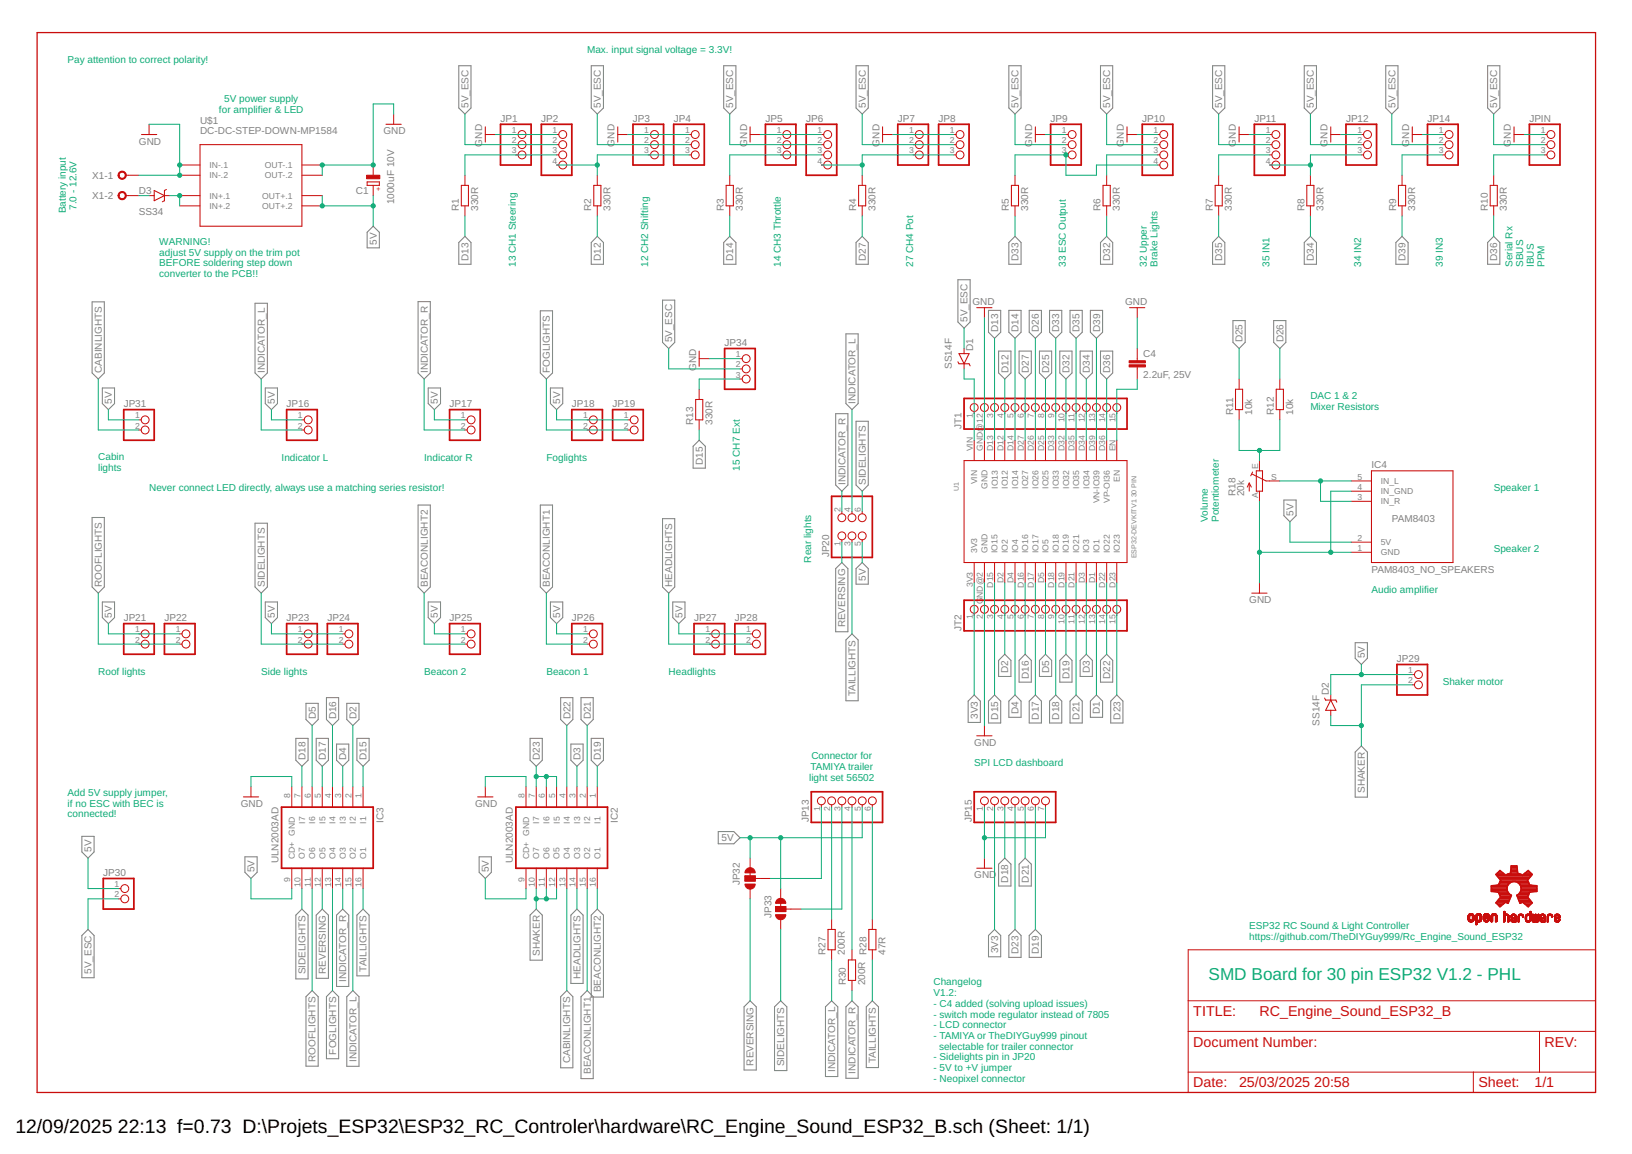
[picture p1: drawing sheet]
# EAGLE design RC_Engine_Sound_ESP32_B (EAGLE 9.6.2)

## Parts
C1  1000uF 10V  CPOL-EUUD-10X10  [UD-10X10_NICHICON]
C4  2.2uF, 25V  C-EUC1206  [C1206]
D1  SS14F  MBRA140  [SMA-DIODE]
D2  SS14F  MBRA140  [SMA-DIODE]
D3  SS34  MBRA140  [SMA-DIODE]
IC2  ULN2003AD  [SO16]
IC3  ULN2003AD  [SO16]
IC4  PAM8403_NO_SPEAKERS  [PAM8403_NO_SPEAKERS]
JP1  PINHD-1X3  [1X03]
JP2  00_CUSTOM_PINHEAD_PINHD-1X4  [00_CUSTOM_PINHEAD_1X04]
JP3  PINHD-1X3  [1X03]
JP4  PINHD-1X3  [1X03]
JP5  PINHD-1X3  [1X03]
JP6  00_CUSTOM_PINHEAD_PINHD-1X4  [00_CUSTOM_PINHEAD_1X04]
JP7  PINHD-1X3  [1X03]
JP8  PINHD-1X3  [1X03]
JP9  PINHD-1X3  [1X03]
JP10  00_CUSTOM_PINHEAD_PINHD-1X4  [00_CUSTOM_PINHEAD_1X04]
JP11  00_CUSTOM_PINHEAD_PINHD-1X4  [00_CUSTOM_PINHEAD_1X04]
JP12  PINHD-1X3  [1X03]
JP13  PINHD-1X6  [1X06]
JP14  PINHD-1X3  [1X03]
JP15  PINHD-1X7  [1X07]
JP16  PINHD-1X2  [1X02]
JP17  PINHD-1X2  [1X02]
JP18  PINHD-1X2  [1X02]
JP19  PINHD-1X2  [1X02]
JP20  PINHD-2X3  [2X03]
JP21  PINHD-1X2  [1X02]
JP22  PINHD-1X2  [1X02]
JP23  PINHD-1X2  [1X02]
JP24  PINHD-1X2  [1X02]
JP25  PINHD-1X2  [1X02]
JP26  PINHD-1X2  [1X02]
JP27  PINHD-1X2  [1X02]
JP28  PINHD-1X2  [1X02]
JP29  PINHD-1X2  [1X02]
JP30  PINHD-1X2  [1X02]
JP31  PINHD-1X2  [1X02]
JP32  JUMPER-PAD-3-2OF3_NC_BY_TRACE_LARGE  [PAD-JUMPER-3-2OF3_NC_BY_TRACE_YES_SILK_LARGE]
JP33  JUMPER-PAD-3-2OF3_NC_BY_TRACE_LARGE  [PAD-JUMPER-3-2OF3_NC_BY_TRACE_YES_SILK_LARGE]
JP34  PINHD-1X3  [1X03]
JPIN  PINHD-1X3  [1X03]
JT1  00_CUSTOM_PINHEAD_PINHD-1X15  [00_CUSTOM_PINHEAD_1X15]
JT2  00_CUSTOM_PINHEAD_PINHD-1X15  [00_CUSTOM_PINHEAD_1X15]
LOGO1  OSHW-LOGOM  [OSHW-LOGO-M]
R1  330R  R-EU_R0805  [R0805]
R2  330R  R-EU_R0805  [R0805]
R3  330R  R-EU_R0805  [R0805]
R4  330R  R-EU_R0805  [R0805]
R5  330R  R-EU_R0805  [R0805]
R6  330R  R-EU_R0805  [R0805]
R7  330R  R-EU_R0805  [R0805]
R8  330R  R-EU_R0805  [R0805]
R9  330R  R-EU_R0805  [R0805]
R10  330R  R-EU_R0805  [R0805]
R11  10k  R-EU_R0805  [R0805]
R12  10k  R-EU_R0805  [R0805]
R13  330R  R-EU_R0805  [R0805]
R18  20k  TRIM_EU-S64W  [S64W]
R27  200R  R-EU_R0805  [R0805]
R28  47R  R-EU_R0805  [R0805]
R30  200R  R-EU_R0805  [R0805]
U1  ESP32DEVKITV1  [ESP32-DEVKITV1]
U$1  DC-DC-STEP-DOWN-MP1584  [DC-DC-STEP-DOWN-MP1584]
X1  W237-02P  [W237-132]

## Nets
3V3: JP15.2 JT2.1 U1.3V3
5V: C1.+ D2.C IC2.9(CD+) IC3.9(CD+) IC4.2(5V) JP13.5 JP16.1 JP17.1 JP18.1 JP19.1 JP20.5 JP21.1 JP22.1 JP23.1 JP24.1 JP25.1 JP26.1 JP27.1 JP28.1 JP29.1 JP30.1 JP31.1 JP32.3 JP33.3 U$1.OUT+.1 U$1.OUT+.2
5V_ESC: D1.A JP1.2 JP2.2 JP3.2 JP4.2 JP5.2 JP6.2 JP7.2 JP8.2 JP9.2 JP10.2 JP11.2 JP12.2 JP14.2 JP30.2 JP34.2 JPIN.2
BEACONLIGHT1: IC2.15(O2) JP26.2
BEACONLIGHT2: IC2.16(O1) JP25.2
CABINLIGHTS: IC2.13(O4) JP31.2
D1: JT2.13 U1.D1(IO1)
D2: IC3.2(I2) JT2.4 U1.D2(IO2)
D3: IC2.3(I3) JT2.12 U1.D3(IO3)
D4: IC3.3(I3) JT2.5 U1.D4(IO4)
D5: IC3.6(I6) JT2.8 U1.D5(IO5)
D12: JT1.4 R2.1 U1.D12(IO12)
D13: JT1.3 R1.1 U1.D13(IO13)
D14: JT1.5 R3.1 U1.D14(IO14)
D15: IC3.1(I1) JT2.3 R13.1 U1.D15(IO15)
D16: IC3.4(I4) JT2.6 U1.D16(IO16)
D17: IC3.5(I5) JT2.7 U1.D17(IO17)
D18: IC3.7(I7) JP15.3 JT2.9 U1.D18(IO18)
D19: IC2.1(I1) JP15.6 JT2.10 U1.D19(IO19)
D21: IC2.2(I2) JP15.5 JT2.11 U1.D21(IO21)
D22: IC2.4(I4) JT2.14 U1.D22(IO22)
D23: IC2.5(I5) IC2.6(I6) IC2.7(I7) JP15.4 JT2.15 U1.D23(IO23)
D25: JT1.8 R11.2 U1.D25(IO25)
D26: JT1.7 R12.2 U1.D26(IO26)
D27: JT1.6 R4.1 U1.D27(IO27)
D32: JT1.10 R6.1 U1.D32(IO32)
D33: JT1.9 R5.1 U1.D33(IO33)
D34: JT1.12 R8.1 U1.D34(IO34)
D35: JT1.11 R7.1 U1.D35(IO35)
D36: JT1.14 R10.1 U1.D36(VP-OI36)
D39: JT1.13 R9.1 U1.D39(VN-IO39)
FOGLIGHTS: IC3.13(O4) JP18.2 JP19.2
GND: C1.- C4.1 IC2.8(GND) IC3.8(GND) IC4.1(GND) IC4.4(IN_GND) JP1.1 JP2.1 JP3.1 JP4.1 JP5.1 JP6.1 JP7.1 JP8.1 JP9.1 JP10.1 JP11.1 JP12.1 JP14.1 JP15.1 JP15.7 JP34.1 JPIN.1 JT1.2 JT2.2 R18.A U1.GND@1(GND) U1.GND@2(GND) U$1.IN-.1 U$1.IN-.2 U$1.OUT-.1 U$1.OUT-.2 X1.1
HEADLIGHTS: IC2.14(O3) JP27.2 JP28.2
INDICATOR_L: IC3.15(O2) JP16.2 JP20.4 R27.1
INDICATOR_R: IC3.14(O3) JP17.2 JP20.2 R30.1
N$1: IC4.3(IN_R) IC4.5(IN_L) R18.S
N$2: R11.1 R12.1 R18.E
N$3: JP1.3 JP2.3 R1.2
N$4: JP13.6 R28.2
N$5: JP2.4 JP3.3 JP4.3 R2.2
N$6: JP5.3 JP6.3 R3.2
N$7: JP6.4 JP7.3 JP8.3 R4.2
N$8: JP9.3 JP10.4 R5.2
N$9: D1.C JT1.1 U1.VIN
N$10: JP10.3 R6.2
N$11: JP11.3 R7.2
N$12: JP11.4 JP12.3 R8.2
N$13: JP13.4 R30.2
N$14: JPIN.3 R10.2
N$15: JP13.2 R27.2
N$16: JP13.1 JP32.2
N$17: C4.2 JT1.15 U1.EN
N$18: JP13.3 JP33.2
N$19: D3.C U$1.IN+.1 U$1.IN+.2
N$20: D3.A X1.2
N$21: JP14.3 R9.2
N$23: JP34.3 R13.2
REVERSING: IC3.12(O5) JP20.1 JP32.1
ROOFLIGHTS: IC3.11(O6) JP21.2 JP22.2
SHAKER: D2.A IC2.10(O7) IC2.11(O6) IC2.12(O5) JP29.2
SIDELIGHTS: IC3.10(O7) JP20.6 JP23.2 JP24.2 JP33.1
TAILLIGHTS: IC3.16(O1) JP20.3 R28.1

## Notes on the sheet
- Max. input signal voltage = 3.3V!
- Pay attention to correct polarity!
- 5V power supply
  for amplifier & LED
- Battery input
  7.0 - 12.6V
- 13 CH1 Steering | 12 CH2 Shifting | 14 CH3 Throttle | 27 CH4 Pot | 33 ESC Output
- 32 Upper
  Brake Lights
- 35 IN1 | 34 IN2 | 39 IN3
- Serial Rx
  SBUS
  IBUS
  PPM
- WARNING!!
  adjust 5V supply on the trim pot
  BEFORE soldering step down
  converter to the PCB!!
- DAC 1 & 2
  Mixer Resistors
- Indicator L | Indicator R | Foglights
- Cabin
  lights
- 15 CH7 Ext
- Never connect LED directly, always use a matching series resistor! | Speaker 1
- Volume
  Potentiometer
- Speaker 2
- Rear lights
- Audio amplifier
- Roof lights | Side lights | Beacon 2 | Beacon 1 | Headlights
- Shaker motor
- Connector for
  TAMIYA trailer
  light set 56502
- SPI LCD dashboard
- Add 5V supply jumper,
  if no ESC with BEC is
  connected!
- ESP32 RC Sound & Light Controller
  https://github.com/TheDIYGuy999/Rc_Engine_Sound_ESP32
- SMD Board for 30 pin ESP32 V1.2 - PHL
- Changelog
  V1.2:
  - C4 added (solving upload issues)
  - switch mode regulator instead of 7805
  - LCD connector
  - TAMIYA or TheDIYGuy999 pinout
    selectable for trailer connector
  - Sidelights pin in JP20
  - 5V to +V jumper
  - Neopixel connector

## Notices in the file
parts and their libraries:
SparkFun-Aesthetics: Licensing: Creative Commons ShareAlike 4.0 International - https://creativecommons.org/licenses/by-sa/4.0
